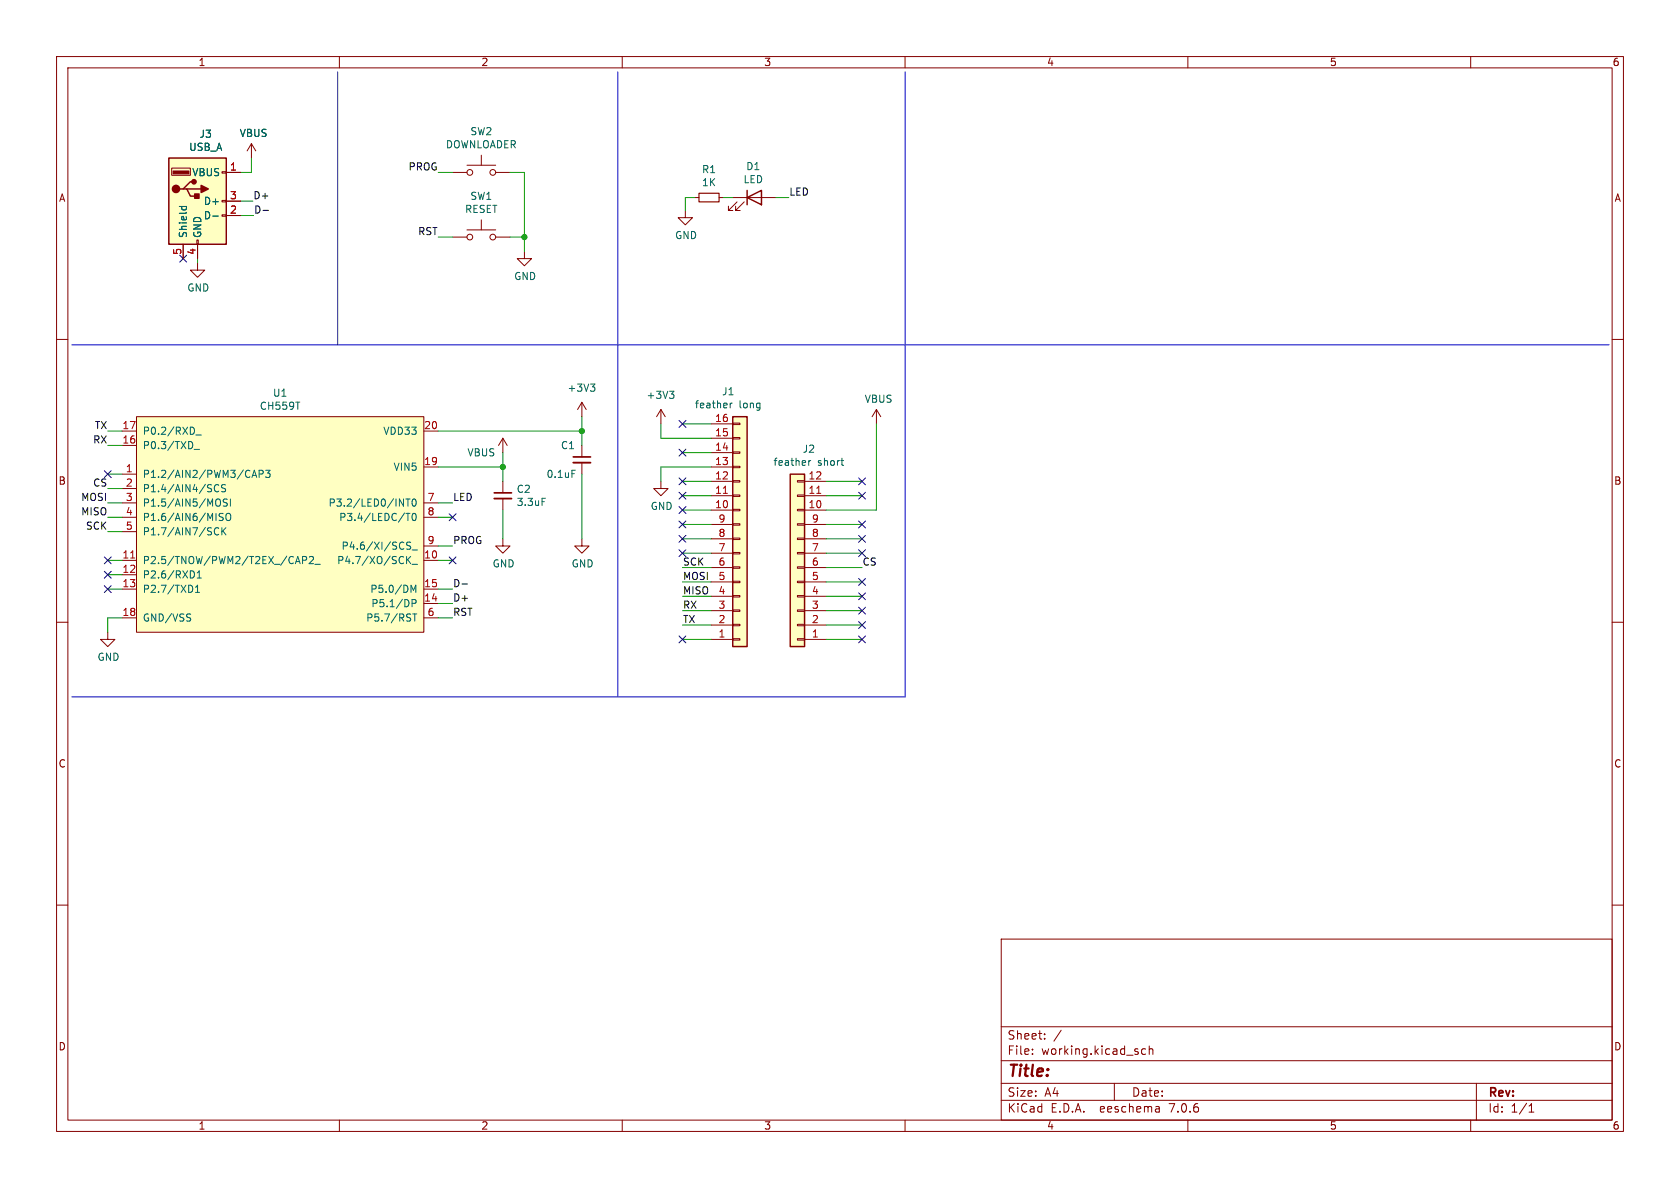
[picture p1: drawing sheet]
(kicad_sch (version 20230121) (generator eeschema)

 (paper "A4")

 (lib_symbols
  (symbol "Connector_Generic:Conn_01x12" (pin_names (offset 1.016) hide) (in_bom yes) (on_board yes)
   (property "Reference" "J" (at 0 15.24 0) (effects (font (size 1.27 1.27))))
   (property "Value" "Conn_01x12" (at 0 -17.78 0) (effects (font (size 1.27 1.27))))
   (property "Footprint" "" (at 0 0 0) (effects (font (size 1.27 1.27)) hide))
   (property "Datasheet" "~" (at 0 0 0) (effects (font (size 1.27 1.27)) hide))
   (symbol "Conn_01x12_1_1"
    (rectangle (start -1.27 -15.113) (end 0 -15.367) (stroke (width 0.1524) (type default)) (fill (type none)))
    (rectangle (start -1.27 -12.573) (end 0 -12.827) (stroke (width 0.1524) (type default)) (fill (type none)))
    (rectangle (start -1.27 -10.033) (end 0 -10.287) (stroke (width 0.1524) (type default)) (fill (type none)))
    (rectangle (start -1.27 -7.493) (end 0 -7.747) (stroke (width 0.1524) (type default)) (fill (type none)))
    (rectangle (start -1.27 -4.953) (end 0 -5.207) (stroke (width 0.1524) (type default)) (fill (type none)))
    (rectangle (start -1.27 -2.413) (end 0 -2.667) (stroke (width 0.1524) (type default)) (fill (type none)))
    (rectangle (start -1.27 0.127) (end 0 -0.127) (stroke (width 0.1524) (type default)) (fill (type none)))
    (rectangle (start -1.27 2.667) (end 0 2.413) (stroke (width 0.1524) (type default)) (fill (type none)))
    (rectangle (start -1.27 5.207) (end 0 4.953) (stroke (width 0.1524) (type default)) (fill (type none)))
    (rectangle (start -1.27 7.747) (end 0 7.493) (stroke (width 0.1524) (type default)) (fill (type none)))
    (rectangle (start -1.27 10.287) (end 0 10.033) (stroke (width 0.1524) (type default)) (fill (type none)))
    (rectangle (start -1.27 12.827) (end 0 12.573) (stroke (width 0.1524) (type default)) (fill (type none)))
    (rectangle (start -1.27 13.97) (end 1.27 -16.51) (stroke (width 0.254) (type default)) (fill (type background)))
    (pin passive line (at -5.08 12.7 0) (length 3.81) (name "Pin_1" (effects (font (size 1.27 1.27)))) (number "1" (effects (font (size 1.27 1.27)))))
    (pin passive line (at -5.08 -10.16 0) (length 3.81) (name "Pin_10" (effects (font (size 1.27 1.27)))) (number "10" (effects (font (size 1.27 1.27)))))
    (pin passive line (at -5.08 -12.7 0) (length 3.81) (name "Pin_11" (effects (font (size 1.27 1.27)))) (number "11" (effects (font (size 1.27 1.27)))))
    (pin passive line (at -5.08 -15.24 0) (length 3.81) (name "Pin_12" (effects (font (size 1.27 1.27)))) (number "12" (effects (font (size 1.27 1.27)))))
    (pin passive line (at -5.08 10.16 0) (length 3.81) (name "Pin_2" (effects (font (size 1.27 1.27)))) (number "2" (effects (font (size 1.27 1.27)))))
    (pin passive line (at -5.08 7.62 0) (length 3.81) (name "Pin_3" (effects (font (size 1.27 1.27)))) (number "3" (effects (font (size 1.27 1.27)))))
    (pin passive line (at -5.08 5.08 0) (length 3.81) (name "Pin_4" (effects (font (size 1.27 1.27)))) (number "4" (effects (font (size 1.27 1.27)))))
    (pin passive line (at -5.08 2.54 0) (length 3.81) (name "Pin_5" (effects (font (size 1.27 1.27)))) (number "5" (effects (font (size 1.27 1.27)))))
    (pin passive line (at -5.08 0 0) (length 3.81) (name "Pin_6" (effects (font (size 1.27 1.27)))) (number "6" (effects (font (size 1.27 1.27)))))
    (pin passive line (at -5.08 -2.54 0) (length 3.81) (name "Pin_7" (effects (font (size 1.27 1.27)))) (number "7" (effects (font (size 1.27 1.27)))))
    (pin passive line (at -5.08 -5.08 0) (length 3.81) (name "Pin_8" (effects (font (size 1.27 1.27)))) (number "8" (effects (font (size 1.27 1.27)))))
    (pin passive line (at -5.08 -7.62 0) (length 3.81) (name "Pin_9" (effects (font (size 1.27 1.27)))) (number "9" (effects (font (size 1.27 1.27)))))))
  (symbol "Connector_Generic:Conn_01x16" (pin_names (offset 1.016) hide) (in_bom yes) (on_board yes)
   (property "Reference" "J" (at 0 20.32 0) (effects (font (size 1.27 1.27))))
   (property "Value" "Conn_01x16" (at 0 -22.86 0) (effects (font (size 1.27 1.27))))
   (property "Footprint" "" (at 0 0 0) (effects (font (size 1.27 1.27)) hide))
   (property "Datasheet" "~" (at 0 0 0) (effects (font (size 1.27 1.27)) hide))
   (symbol "Conn_01x16_1_1"
    (rectangle (start -1.27 -20.193) (end 0 -20.447) (stroke (width 0.1524) (type default)) (fill (type none)))
    (rectangle (start -1.27 -17.653) (end 0 -17.907) (stroke (width 0.1524) (type default)) (fill (type none)))
    (rectangle (start -1.27 -15.113) (end 0 -15.367) (stroke (width 0.1524) (type default)) (fill (type none)))
    (rectangle (start -1.27 -12.573) (end 0 -12.827) (stroke (width 0.1524) (type default)) (fill (type none)))
    (rectangle (start -1.27 -10.033) (end 0 -10.287) (stroke (width 0.1524) (type default)) (fill (type none)))
    (rectangle (start -1.27 -7.493) (end 0 -7.747) (stroke (width 0.1524) (type default)) (fill (type none)))
    (rectangle (start -1.27 -4.953) (end 0 -5.207) (stroke (width 0.1524) (type default)) (fill (type none)))
    (rectangle (start -1.27 -2.413) (end 0 -2.667) (stroke (width 0.1524) (type default)) (fill (type none)))
    (rectangle (start -1.27 0.127) (end 0 -0.127) (stroke (width 0.1524) (type default)) (fill (type none)))
    (rectangle (start -1.27 2.667) (end 0 2.413) (stroke (width 0.1524) (type default)) (fill (type none)))
    (rectangle (start -1.27 5.207) (end 0 4.953) (stroke (width 0.1524) (type default)) (fill (type none)))
    (rectangle (start -1.27 7.747) (end 0 7.493) (stroke (width 0.1524) (type default)) (fill (type none)))
    (rectangle (start -1.27 10.287) (end 0 10.033) (stroke (width 0.1524) (type default)) (fill (type none)))
    (rectangle (start -1.27 12.827) (end 0 12.573) (stroke (width 0.1524) (type default)) (fill (type none)))
    (rectangle (start -1.27 15.367) (end 0 15.113) (stroke (width 0.1524) (type default)) (fill (type none)))
    (rectangle (start -1.27 17.907) (end 0 17.653) (stroke (width 0.1524) (type default)) (fill (type none)))
    (rectangle (start -1.27 19.05) (end 1.27 -21.59) (stroke (width 0.254) (type default)) (fill (type background)))
    (pin passive line (at -5.08 17.78 0) (length 3.81) (name "Pin_1" (effects (font (size 1.27 1.27)))) (number "1" (effects (font (size 1.27 1.27)))))
    (pin passive line (at -5.08 -5.08 0) (length 3.81) (name "Pin_10" (effects (font (size 1.27 1.27)))) (number "10" (effects (font (size 1.27 1.27)))))
    (pin passive line (at -5.08 -7.62 0) (length 3.81) (name "Pin_11" (effects (font (size 1.27 1.27)))) (number "11" (effects (font (size 1.27 1.27)))))
    (pin passive line (at -5.08 -10.16 0) (length 3.81) (name "Pin_12" (effects (font (size 1.27 1.27)))) (number "12" (effects (font (size 1.27 1.27)))))
    (pin passive line (at -5.08 -12.7 0) (length 3.81) (name "Pin_13" (effects (font (size 1.27 1.27)))) (number "13" (effects (font (size 1.27 1.27)))))
    (pin passive line (at -5.08 -15.24 0) (length 3.81) (name "Pin_14" (effects (font (size 1.27 1.27)))) (number "14" (effects (font (size 1.27 1.27)))))
    (pin passive line (at -5.08 -17.78 0) (length 3.81) (name "Pin_15" (effects (font (size 1.27 1.27)))) (number "15" (effects (font (size 1.27 1.27)))))
    (pin passive line (at -5.08 -20.32 0) (length 3.81) (name "Pin_16" (effects (font (size 1.27 1.27)))) (number "16" (effects (font (size 1.27 1.27)))))
    (pin passive line (at -5.08 15.24 0) (length 3.81) (name "Pin_2" (effects (font (size 1.27 1.27)))) (number "2" (effects (font (size 1.27 1.27)))))
    (pin passive line (at -5.08 12.7 0) (length 3.81) (name "Pin_3" (effects (font (size 1.27 1.27)))) (number "3" (effects (font (size 1.27 1.27)))))
    (pin passive line (at -5.08 10.16 0) (length 3.81) (name "Pin_4" (effects (font (size 1.27 1.27)))) (number "4" (effects (font (size 1.27 1.27)))))
    (pin passive line (at -5.08 7.62 0) (length 3.81) (name "Pin_5" (effects (font (size 1.27 1.27)))) (number "5" (effects (font (size 1.27 1.27)))))
    (pin passive line (at -5.08 5.08 0) (length 3.81) (name "Pin_6" (effects (font (size 1.27 1.27)))) (number "6" (effects (font (size 1.27 1.27)))))
    (pin passive line (at -5.08 2.54 0) (length 3.81) (name "Pin_7" (effects (font (size 1.27 1.27)))) (number "7" (effects (font (size 1.27 1.27)))))
    (pin passive line (at -5.08 0 0) (length 3.81) (name "Pin_8" (effects (font (size 1.27 1.27)))) (number "8" (effects (font (size 1.27 1.27)))))
    (pin passive line (at -5.08 -2.54 0) (length 3.81) (name "Pin_9" (effects (font (size 1.27 1.27)))) (number "9" (effects (font (size 1.27 1.27)))))))
  (symbol "Device:C_Small" (pin_numbers hide) (pin_names (offset 0.254) hide) (in_bom yes) (on_board yes)
   (property "Reference" "C" (at 0.254 1.778 0) (effects (font (size 1.27 1.27)) (justify left)))
   (property "Value" "C_Small" (at 0.254 -2.032 0) (effects (font (size 1.27 1.27)) (justify left)))
   (property "Footprint" "" (at 0 0 0) (effects (font (size 1.27 1.27)) hide))
   (property "Datasheet" "~" (at 0 0 0) (effects (font (size 1.27 1.27)) hide))
   (symbol "C_Small_0_1"
    (polyline (pts (xy -1.524 -0.508) (xy 1.524 -0.508)) (stroke (width 0.3302) (type default)) (fill (type none)))
    (polyline (pts (xy -1.524 0.508) (xy 1.524 0.508)) (stroke (width 0.3048) (type default)) (fill (type none))))
   (symbol "C_Small_1_1"
    (pin passive line (at 0 2.54 270) (length 2.032) (name "~" (effects (font (size 1.27 1.27)))) (number "1" (effects (font (size 1.27 1.27)))))
    (pin passive line (at 0 -2.54 90) (length 2.032) (name "~" (effects (font (size 1.27 1.27)))) (number "2" (effects (font (size 1.27 1.27)))))))
  (symbol "Device:LED" (pin_numbers hide) (pin_names (offset 1.016) hide) (in_bom yes) (on_board yes)
   (property "Reference" "D" (at 0 2.54 0) (effects (font (size 1.27 1.27))))
   (property "Value" "LED" (at 0 -2.54 0) (effects (font (size 1.27 1.27))))
   (property "Footprint" "" (at 0 0 0) (effects (font (size 1.27 1.27)) hide))
   (property "Datasheet" "~" (at 0 0 0) (effects (font (size 1.27 1.27)) hide))
   (symbol "LED_0_1"
    (polyline (pts (xy -1.27 -1.27) (xy -1.27 1.27)) (stroke (width 0.254) (type default)) (fill (type none)))
    (polyline (pts (xy -1.27 0) (xy 1.27 0)) (stroke (width 0) (type default)) (fill (type none)))
    (polyline (pts (xy 1.27 -1.27) (xy 1.27 1.27) (xy -1.27 0) (xy 1.27 -1.27)) (stroke (width 0.254) (type default)) (fill (type none)))
    (polyline (pts (xy -3.048 -0.762) (xy -4.572 -2.286) (xy -3.81 -2.286) (xy -4.572 -2.286) (xy -4.572 -1.524)) (stroke (width 0) (type default)) (fill (type none)))
    (polyline (pts (xy -1.778 -0.762) (xy -3.302 -2.286) (xy -2.54 -2.286) (xy -3.302 -2.286) (xy -3.302 -1.524)) (stroke (width 0) (type default)) (fill (type none))))
   (symbol "LED_1_1"
    (pin passive line (at -3.81 0 0) (length 2.54) (name "K" (effects (font (size 1.27 1.27)))) (number "1" (effects (font (size 1.27 1.27)))))
    (pin passive line (at 3.81 0 180) (length 2.54) (name "A" (effects (font (size 1.27 1.27)))) (number "2" (effects (font (size 1.27 1.27)))))))
  (symbol "Device:R_Small" (pin_numbers hide) (pin_names (offset 0.254) hide) (in_bom yes) (on_board yes)
   (property "Reference" "R" (at 0.762 0.508 0) (effects (font (size 1.27 1.27)) (justify left)))
   (property "Value" "R_Small" (at 0.762 -1.016 0) (effects (font (size 1.27 1.27)) (justify left)))
   (property "Footprint" "" (at 0 0 0) (effects (font (size 1.27 1.27)) hide))
   (property "Datasheet" "~" (at 0 0 0) (effects (font (size 1.27 1.27)) hide))
   (symbol "R_Small_0_1"
    (rectangle (start -0.762 1.778) (end 0.762 -1.778) (stroke (width 0.2032) (type default)) (fill (type none))))
   (symbol "R_Small_1_1"
    (pin passive line (at 0 2.54 270) (length 0.762) (name "~" (effects (font (size 1.27 1.27)))) (number "1" (effects (font (size 1.27 1.27)))))
    (pin passive line (at 0 -2.54 90) (length 0.762) (name "~" (effects (font (size 1.27 1.27)))) (number "2" (effects (font (size 1.27 1.27)))))))
  (symbol "Switch:SW_Push" (pin_numbers hide) (pin_names (offset 1.016) hide) (in_bom yes) (on_board yes)
   (property "Reference" "SW" (at 1.27 2.54 0) (effects (font (size 1.27 1.27)) (justify left)))
   (property "Value" "SW_Push" (at 0 -1.524 0) (effects (font (size 1.27 1.27))))
   (property "Footprint" "" (at 0 5.08 0) (effects (font (size 1.27 1.27)) hide))
   (property "Datasheet" "~" (at 0 5.08 0) (effects (font (size 1.27 1.27)) hide))
   (symbol "SW_Push_0_1"
    (circle (center -2.032 0) (radius 0.508) (stroke (width 0) (type default)) (fill (type none)))
    (polyline (pts (xy 0 1.27) (xy 0 3.048)) (stroke (width 0) (type default)) (fill (type none)))
    (polyline (pts (xy 2.54 1.27) (xy -2.54 1.27)) (stroke (width 0) (type default)) (fill (type none)))
    (circle (center 2.032 0) (radius 0.508) (stroke (width 0) (type default)) (fill (type none)))
    (pin passive line (at -5.08 0 0) (length 2.54) (name "1" (effects (font (size 1.27 1.27)))) (number "1" (effects (font (size 1.27 1.27)))))
    (pin passive line (at 5.08 0 180) (length 2.54) (name "2" (effects (font (size 1.27 1.27)))) (number "2" (effects (font (size 1.27 1.27)))))))
  (symbol "WingHub-rescue:CH559T-Electronic_Cats" (pin_names (offset 1.016)) (in_bom yes) (on_board yes)
   (property "Reference" "U" (at 0 21.59 0) (effects (font (size 1.27 1.27))))
   (property "Value" "CH559T-Electronic_Cats" (at 0 -21.59 0) (effects (font (size 1.27 1.27))))
   (property "Footprint" "" (at 0 6.35 0) (effects (font (size 1.27 1.27)) hide))
   (property "Datasheet" "" (at 0 6.35 0) (effects (font (size 1.27 1.27)) hide))
   (symbol "CH559T-Electronic_Cats_0_1"
    (rectangle (start -25.4 19.05) (end 25.4 -19.05) (stroke (width 0) (type solid)) (fill (type background))))
   (symbol "CH559T-Electronic_Cats_1_1"
    (pin input line (at -27.94 8.89 0) (length 2.54) (name "P1.2/AIN2/PWM3/CAP3" (effects (font (size 1.27 1.27)))) (number "1" (effects (font (size 1.27 1.27)))))
    (pin input line (at 27.94 -6.35 180) (length 2.54) (name "P4.7/XO/SCK_" (effects (font (size 1.27 1.27)))) (number "10" (effects (font (size 1.27 1.27)))))
    (pin input line (at -27.94 -6.35 0) (length 2.54) (name "P2.5/TNOW/PWM2/T2EX_/CAP2_" (effects (font (size 1.27 1.27)))) (number "11" (effects (font (size 1.27 1.27)))))
    (pin input line (at -27.94 -8.89 0) (length 2.54) (name "P2.6/RXD1" (effects (font (size 1.27 1.27)))) (number "12" (effects (font (size 1.27 1.27)))))
    (pin input line (at -27.94 -11.43 0) (length 2.54) (name "P2.7/TXD1" (effects (font (size 1.27 1.27)))) (number "13" (effects (font (size 1.27 1.27)))))
    (pin input line (at 27.94 -13.97 180) (length 2.54) (name "P5.1/DP" (effects (font (size 1.27 1.27)))) (number "14" (effects (font (size 1.27 1.27)))))
    (pin input line (at 27.94 -11.43 180) (length 2.54) (name "P5.0/DM" (effects (font (size 1.27 1.27)))) (number "15" (effects (font (size 1.27 1.27)))))
    (pin input line (at -27.94 13.97 0) (length 2.54) (name "P0.3/TXD_" (effects (font (size 1.27 1.27)))) (number "16" (effects (font (size 1.27 1.27)))))
    (pin input line (at -27.94 16.51 0) (length 2.54) (name "P0.2/RXD_" (effects (font (size 1.27 1.27)))) (number "17" (effects (font (size 1.27 1.27)))))
    (pin input line (at -27.94 -16.51 0) (length 2.54) (name "GND/VSS" (effects (font (size 1.27 1.27)))) (number "18" (effects (font (size 1.27 1.27)))))
    (pin input line (at 27.94 10.16 180) (length 2.54) (name "VIN5" (effects (font (size 1.27 1.27)))) (number "19" (effects (font (size 1.27 1.27)))))
    (pin input line (at -27.94 6.35 0) (length 2.54) (name "P1.4/AIN4/SCS" (effects (font (size 1.27 1.27)))) (number "2" (effects (font (size 1.27 1.27)))))
    (pin input line (at 27.94 16.51 180) (length 2.54) (name "VDD33" (effects (font (size 1.27 1.27)))) (number "20" (effects (font (size 1.27 1.27)))))
    (pin input line (at -27.94 3.81 0) (length 2.54) (name "P1.5/AIN5/MOSI" (effects (font (size 1.27 1.27)))) (number "3" (effects (font (size 1.27 1.27)))))
    (pin input line (at -27.94 1.27 0) (length 2.54) (name "P1.6/AIN6/MISO" (effects (font (size 1.27 1.27)))) (number "4" (effects (font (size 1.27 1.27)))))
    (pin input line (at -27.94 -1.27 0) (length 2.54) (name "P1.7/AIN7/SCK" (effects (font (size 1.27 1.27)))) (number "5" (effects (font (size 1.27 1.27)))))
    (pin input line (at 27.94 -16.51 180) (length 2.54) (name "P5.7/RST" (effects (font (size 1.27 1.27)))) (number "6" (effects (font (size 1.27 1.27)))))
    (pin input line (at 27.94 3.81 180) (length 2.54) (name "P3.2/LED0/INT0" (effects (font (size 1.27 1.27)))) (number "7" (effects (font (size 1.27 1.27)))))
    (pin input line (at 27.94 1.27 180) (length 2.54) (name "P3.4/LEDC/T0" (effects (font (size 1.27 1.27)))) (number "8" (effects (font (size 1.27 1.27)))))
    (pin input line (at 27.94 -3.81 180) (length 2.54) (name "P4.6/XI/SCS_" (effects (font (size 1.27 1.27)))) (number "9" (effects (font (size 1.27 1.27)))))))
  (symbol "WingHub-rescue:USB_A-Connector" (pin_names (offset 1.016)) (in_bom yes) (on_board yes)
   (property "Reference" "J" (at -5.08 11.43 0) (effects (font (size 1.27 1.27)) (justify left)))
   (property "Value" "Connector_USB_A" (at -5.08 8.89 0) (effects (font (size 1.27 1.27)) (justify left)))
   (property "Footprint" "" (at 3.81 -1.27 0) (effects (font (size 1.27 1.27)) hide))
   (property "Datasheet" "" (at 3.81 -1.27 0) (effects (font (size 1.27 1.27)) hide))
   (symbol "USB_A-Connector_0_1"
    (rectangle (start -5.08 -7.62) (end 5.08 7.62) (stroke (width 0.254) (type solid)) (fill (type background)))
    (circle (center -3.81 2.159) (radius 0.635) (stroke (width 0.254) (type solid)) (fill (type outline)))
    (rectangle (start -1.524 4.826) (end -4.318 5.334) (stroke (width 0) (type solid)) (fill (type outline)))
    (rectangle (start -1.27 4.572) (end -4.572 5.842) (stroke (width 0) (type solid)) (fill (type none)))
    (circle (center -0.635 3.429) (radius 0.381) (stroke (width 0.254) (type solid)) (fill (type outline)))
    (rectangle (start -0.127 -7.62) (end 0.127 -6.858) (stroke (width 0) (type solid)) (fill (type none)))
    (polyline (pts (xy -3.175 2.159) (xy -2.54 2.159) (xy -1.27 3.429) (xy -0.635 3.429)) (stroke (width 0.254) (type solid)) (fill (type none)))
    (polyline (pts (xy -2.54 2.159) (xy -1.905 2.159) (xy -1.27 0.889) (xy 0 0.889)) (stroke (width 0.254) (type solid)) (fill (type none)))
    (polyline (pts (xy 0.635 2.794) (xy 0.635 1.524) (xy 1.905 2.159) (xy 0.635 2.794)) (stroke (width 0.254) (type solid)) (fill (type outline)))
    (rectangle (start 0.254 1.27) (end -0.508 0.508) (stroke (width 0.254) (type solid)) (fill (type outline)))
    (rectangle (start 5.08 -2.667) (end 4.318 -2.413) (stroke (width 0) (type solid)) (fill (type none)))
    (rectangle (start 5.08 -0.127) (end 4.318 0.127) (stroke (width 0) (type solid)) (fill (type none)))
    (rectangle (start 5.08 4.953) (end 4.318 5.207) (stroke (width 0) (type solid)) (fill (type none))))
   (symbol "USB_A-Connector_1_1"
    (polyline (pts (xy -1.905 2.159) (xy 0.635 2.159)) (stroke (width 0.254) (type solid)) (fill (type none)))
    (pin power_in line (at 7.62 5.08 180) (length 2.54) (name "VBUS" (effects (font (size 1.27 1.27)))) (number "1" (effects (font (size 1.27 1.27)))))
    (pin passive line (at 7.62 -2.54 180) (length 2.54) (name "D-" (effects (font (size 1.27 1.27)))) (number "2" (effects (font (size 1.27 1.27)))))
    (pin passive line (at 7.62 0 180) (length 2.54) (name "D+" (effects (font (size 1.27 1.27)))) (number "3" (effects (font (size 1.27 1.27)))))
    (pin power_in line (at 0 -10.16 90) (length 2.54) (name "GND" (effects (font (size 1.27 1.27)))) (number "4" (effects (font (size 1.27 1.27)))))
    (pin passive line (at -2.54 -10.16 90) (length 2.54) (name "Shield" (effects (font (size 1.27 1.27)))) (number "5" (effects (font (size 1.27 1.27)))))))
  (symbol "power:+3V3" (power) (pin_names (offset 0)) (in_bom yes) (on_board yes)
   (property "Reference" "#PWR" (at 0 -3.81 0) (effects (font (size 1.27 1.27)) hide))
   (property "Value" "+3V3" (at 0 3.556 0) (effects (font (size 1.27 1.27))))
   (property "Footprint" "" (at 0 0 0) (effects (font (size 1.27 1.27)) hide))
   (property "Datasheet" "" (at 0 0 0) (effects (font (size 1.27 1.27)) hide))
   (symbol "+3V3_0_1"
    (polyline (pts (xy -0.762 1.27) (xy 0 2.54)) (stroke (width 0) (type default)) (fill (type none)))
    (polyline (pts (xy 0 0) (xy 0 2.54)) (stroke (width 0) (type default)) (fill (type none)))
    (polyline (pts (xy 0 2.54) (xy 0.762 1.27)) (stroke (width 0) (type default)) (fill (type none))))
   (symbol "+3V3_1_1"
    (pin power_in line (at 0 0 90) (length 0) hide (name "+3V3" (effects (font (size 1.27 1.27)))) (number "1" (effects (font (size 1.27 1.27)))))))
  (symbol "power:GND" (power) (pin_names (offset 0)) (in_bom yes) (on_board yes)
   (property "Reference" "#PWR" (at 0 -6.35 0) (effects (font (size 1.27 1.27)) hide))
   (property "Value" "GND" (at 0 -3.81 0) (effects (font (size 1.27 1.27))))
   (property "Footprint" "" (at 0 0 0) (effects (font (size 1.27 1.27)) hide))
   (property "Datasheet" "" (at 0 0 0) (effects (font (size 1.27 1.27)) hide))
   (symbol "GND_0_1"
    (polyline (pts (xy 0 0) (xy 0 -1.27) (xy 1.27 -1.27) (xy 0 -2.54) (xy -1.27 -1.27) (xy 0 -1.27)) (stroke (width 0) (type default)) (fill (type none))))
   (symbol "GND_1_1"
    (pin power_in line (at 0 0 270) (length 0) hide (name "GND" (effects (font (size 1.27 1.27)))) (number "1" (effects (font (size 1.27 1.27)))))))
  (symbol "power:VBUS" (power) (pin_names (offset 0)) (in_bom yes) (on_board yes)
   (property "Reference" "#PWR" (at 0 -3.81 0) (effects (font (size 1.27 1.27)) hide))
   (property "Value" "VBUS" (at 0 3.81 0) (effects (font (size 1.27 1.27))))
   (property "Footprint" "" (at 0 0 0) (effects (font (size 1.27 1.27)) hide))
   (property "Datasheet" "" (at 0 0 0) (effects (font (size 1.27 1.27)) hide))
   (symbol "VBUS_0_1"
    (polyline (pts (xy -0.762 1.27) (xy 0 2.54)) (stroke (width 0) (type default)) (fill (type none)))
    (polyline (pts (xy 0 0) (xy 0 2.54)) (stroke (width 0) (type default)) (fill (type none)))
    (polyline (pts (xy 0 2.54) (xy 0.762 1.27)) (stroke (width 0) (type default)) (fill (type none))))
   (symbol "VBUS_1_1"
    (pin power_in line (at 0 0 90) (length 0) hide (name "VBUS" (effects (font (size 1.27 1.27)))) (number "1" (effects (font (size 1.27 1.27))))))))

 (junction (at 92.71 41.91) (diameter 0) (color 0 0 0 0))
 (junction (at 88.9 82.55) (diameter 0) (color 0 0 0 0))
 (junction (at 102.87 76.2) (diameter 0) (color 0 0 0 0))

 (no_connect (at 32.385 45.72))
 (no_connect (at 152.4 95.25))
 (no_connect (at 120.65 85.09))
 (no_connect (at 120.65 97.79))
 (no_connect (at 80.01 99.06))
 (no_connect (at 152.4 110.49))
 (no_connect (at 19.05 99.06))
 (no_connect (at 120.65 113.03))
 (no_connect (at 120.65 95.25))
 (no_connect (at 152.4 97.79))
 (no_connect (at 152.4 87.63))
 (no_connect (at 120.65 74.93))
 (no_connect (at 19.05 104.14))
 (no_connect (at 152.4 92.71))
 (no_connect (at 152.4 107.95))
 (no_connect (at 120.65 80.01))
 (no_connect (at 152.4 85.09))
 (no_connect (at 80.01 91.44))
 (no_connect (at 152.4 102.87))
 (no_connect (at 120.65 90.17))
 (no_connect (at 19.05 101.6))
 (no_connect (at 120.65 87.63))
 (no_connect (at 120.65 92.71))
 (no_connect (at 19.05 83.82))
 (no_connect (at 152.4 113.03))
 (no_connect (at 152.4 105.41))

 (wire (pts (xy 21.59 88.9) (xy 19.05 88.9)) (stroke (width 0) (type default)))
 (wire (pts (xy 116.84 85.09) (xy 116.84 82.55)) (stroke (width 0) (type default)))
 (wire (pts (xy 120.65 110.49) (xy 125.73 110.49)) (stroke (width 0) (type default)))
 (wire (pts (xy 21.59 83.82) (xy 19.05 83.82)) (stroke (width 0) (type default)))
 (wire (pts (xy 116.84 82.55) (xy 125.73 82.55)) (stroke (width 0) (type default)))
 (wire (pts (xy 120.65 92.71) (xy 125.73 92.71)) (stroke (width 0) (type default)))
 (polyline (pts (xy 160.02 123.19) (xy 160.02 12.7)) (stroke (width 0) (type default)))

 (wire (pts (xy 116.84 77.47) (xy 125.73 77.47)) (stroke (width 0) (type default)))
 (wire (pts (xy 77.47 96.52) (xy 80.01 96.52)) (stroke (width 0) (type default)))
 (wire (pts (xy 88.9 80.01) (xy 88.9 82.55)) (stroke (width 0) (type default)))
 (wire (pts (xy 137.16 34.925) (xy 139.446 34.925)) (stroke (width 0) (type default)))
 (polyline (pts (xy 59.69 12.7) (xy 59.69 60.96)) (stroke (width 0) (type default)))

 (wire (pts (xy 146.05 107.95) (xy 152.4 107.95)) (stroke (width 0) (type default)))
 (wire (pts (xy 146.05 113.03) (xy 152.4 113.03)) (stroke (width 0) (type default)))
 (wire (pts (xy 77.47 76.2) (xy 102.87 76.2)) (stroke (width 0) (type default)))
 (wire (pts (xy 34.925 45.72) (xy 34.925 46.482)) (stroke (width 0) (type default)))
 (wire (pts (xy 121.158 34.925) (xy 121.158 37.211)) (stroke (width 0) (type default)))
 (wire (pts (xy 21.59 93.98) (xy 19.05 93.98)) (stroke (width 0) (type default)))
 (wire (pts (xy 102.87 78.74) (xy 102.87 76.2)) (stroke (width 0) (type default)))
 (wire (pts (xy 146.05 95.25) (xy 152.4 95.25)) (stroke (width 0) (type default)))
 (wire (pts (xy 146.05 87.63) (xy 152.4 87.63)) (stroke (width 0) (type default)))
 (wire (pts (xy 77.47 88.9) (xy 80.01 88.9)) (stroke (width 0) (type default)))
 (wire (pts (xy 120.65 74.93) (xy 125.73 74.93)) (stroke (width 0) (type default)))
 (wire (pts (xy 120.65 113.03) (xy 125.73 113.03)) (stroke (width 0) (type default)))
 (polyline (pts (xy 12.7 60.96) (xy 284.48 60.96)) (stroke (width 0) (type default)))

 (wire (pts (xy 44.45 30.48) (xy 44.45 27.94)) (stroke (width 0) (type default)))
 (wire (pts (xy 120.65 95.25) (xy 125.73 95.25)) (stroke (width 0) (type default)))
 (wire (pts (xy 21.59 109.22) (xy 19.05 109.22)) (stroke (width 0) (type default)))
 (wire (pts (xy 120.65 100.33) (xy 125.73 100.33)) (stroke (width 0) (type default)))
 (wire (pts (xy 88.9 82.55) (xy 88.9 85.09)) (stroke (width 0) (type default)))
 (wire (pts (xy 77.47 30.48) (xy 80.01 30.48)) (stroke (width 0) (type default)))
 (wire (pts (xy 90.17 41.91) (xy 92.71 41.91)) (stroke (width 0) (type default)))
 (wire (pts (xy 21.59 86.36) (xy 19.05 86.36)) (stroke (width 0) (type default)))
 (wire (pts (xy 146.05 97.79) (xy 152.4 97.79)) (stroke (width 0) (type default)))
 (polyline (pts (xy 109.22 12.7) (xy 109.22 123.19)) (stroke (width 0) (type default)))

 (wire (pts (xy 120.65 90.17) (xy 125.73 90.17)) (stroke (width 0) (type default)))
 (wire (pts (xy 146.05 102.87) (xy 152.4 102.87)) (stroke (width 0) (type default)))
 (wire (pts (xy 122.809 34.925) (xy 121.158 34.925)) (stroke (width 0) (type default)))
 (wire (pts (xy 146.05 90.17) (xy 154.94 90.17)) (stroke (width 0) (type default)))
 (wire (pts (xy 21.59 104.14) (xy 19.05 104.14)) (stroke (width 0) (type default)))
 (wire (pts (xy 21.59 99.06) (xy 19.05 99.06)) (stroke (width 0) (type default)))
 (wire (pts (xy 77.47 91.44) (xy 80.01 91.44)) (stroke (width 0) (type default)))
 (wire (pts (xy 146.05 85.09) (xy 152.4 85.09)) (stroke (width 0) (type default)))
 (wire (pts (xy 42.545 30.48) (xy 44.45 30.48)) (stroke (width 0) (type default)))
 (wire (pts (xy 80.01 104.14) (xy 77.47 104.14)) (stroke (width 0) (type default)))
 (wire (pts (xy 77.47 106.68) (xy 80.01 106.68)) (stroke (width 0) (type default)))
 (wire (pts (xy 92.71 41.91) (xy 92.71 44.45)) (stroke (width 0) (type default)))
 (wire (pts (xy 21.59 78.74) (xy 19.05 78.74)) (stroke (width 0) (type default)))
 (wire (pts (xy 146.05 110.49) (xy 152.4 110.49)) (stroke (width 0) (type default)))
 (wire (pts (xy 42.545 35.56) (xy 44.704 35.56)) (stroke (width 0) (type default)))
 (wire (pts (xy 146.05 105.41) (xy 152.4 105.41)) (stroke (width 0) (type default)))
 (wire (pts (xy 146.05 92.71) (xy 152.4 92.71)) (stroke (width 0) (type default)))
 (wire (pts (xy 90.17 30.48) (xy 92.71 30.48)) (stroke (width 0) (type default)))
 (wire (pts (xy 77.47 99.06) (xy 80.01 99.06)) (stroke (width 0) (type default)))
 (wire (pts (xy 102.87 83.82) (xy 102.87 95.25)) (stroke (width 0) (type default)))
 (wire (pts (xy 21.59 101.6) (xy 19.05 101.6)) (stroke (width 0) (type default)))
 (wire (pts (xy 92.71 30.48) (xy 92.71 41.91)) (stroke (width 0) (type default)))
 (wire (pts (xy 154.94 74.93) (xy 154.94 90.17)) (stroke (width 0) (type default)))
 (wire (pts (xy 77.47 109.22) (xy 80.01 109.22)) (stroke (width 0) (type default)))
 (wire (pts (xy 120.65 85.09) (xy 125.73 85.09)) (stroke (width 0) (type default)))
 (wire (pts (xy 102.87 76.2) (xy 102.87 73.66)) (stroke (width 0) (type default)))
 (wire (pts (xy 21.59 91.44) (xy 19.05 91.44)) (stroke (width 0) (type default)))
 (wire (pts (xy 120.65 107.95) (xy 125.73 107.95)) (stroke (width 0) (type default)))
 (wire (pts (xy 120.65 102.87) (xy 125.73 102.87)) (stroke (width 0) (type default)))
 (wire (pts (xy 120.65 97.79) (xy 125.73 97.79)) (stroke (width 0) (type default)))
 (wire (pts (xy 19.05 109.22) (xy 19.05 111.76)) (stroke (width 0) (type default)))
 (wire (pts (xy 120.65 80.01) (xy 125.73 80.01)) (stroke (width 0) (type default)))
 (wire (pts (xy 120.65 105.41) (xy 125.73 105.41)) (stroke (width 0) (type default)))
 (wire (pts (xy 42.545 38.1) (xy 44.831 38.1)) (stroke (width 0) (type default)))
 (wire (pts (xy 120.65 87.63) (xy 125.73 87.63)) (stroke (width 0) (type default)))
 (wire (pts (xy 88.9 90.17) (xy 88.9 95.25)) (stroke (width 0) (type default)))
 (wire (pts (xy 77.47 82.55) (xy 88.9 82.55)) (stroke (width 0) (type default)))
 (wire (pts (xy 21.59 76.2) (xy 19.05 76.2)) (stroke (width 0) (type default)))
 (polyline (pts (xy 160.02 123.19) (xy 12.7 123.19)) (stroke (width 0) (type default)))

 (wire (pts (xy 146.05 100.33) (xy 152.4 100.33)) (stroke (width 0) (type default)))
 (wire (pts (xy 129.54 34.925) (xy 127.889 34.925)) (stroke (width 0) (type default)))
 (wire (pts (xy 116.84 74.93) (xy 116.84 77.47)) (stroke (width 0) (type default)))
 (wire (pts (xy 80.01 41.91) (xy 77.47 41.91)) (stroke (width 0) (type default)))

 (label "PROG" (at 77.47 30.48 180) (effects (font (size 1.27 1.27)) (justify right bottom)))
 (label "D+" (at 44.704 35.56 0) (effects (font (size 1.27 1.27)) (justify left bottom)))
 (label "SCK" (at 19.05 93.98 180) (effects (font (size 1.27 1.27)) (justify right bottom)))
 (label "RST" (at 77.47 41.91 180) (effects (font (size 1.27 1.27)) (justify right bottom)))
 (label "MOSI" (at 120.65 102.87 0) (effects (font (size 1.27 1.27)) (justify left bottom)))
 (label "D-" (at 80.01 104.14 0) (effects (font (size 1.27 1.27)) (justify left bottom)))
 (label "RX" (at 19.05 78.74 180) (effects (font (size 1.27 1.27)) (justify right bottom)))
 (label "CS" (at 19.05 86.36 180) (effects (font (size 1.27 1.27)) (justify right bottom)))
 (label "RX" (at 120.65 107.95 0) (effects (font (size 1.27 1.27)) (justify left bottom)))
 (label "MISO" (at 120.65 105.41 0) (effects (font (size 1.27 1.27)) (justify left bottom)))
 (label "CS" (at 152.4 100.33 0) (effects (font (size 1.27 1.27)) (justify left bottom)))
 (label "SCK" (at 120.65 100.33 0) (effects (font (size 1.27 1.27)) (justify left bottom)))
 (label "RST" (at 80.01 109.22 0) (effects (font (size 1.27 1.27)) (justify left bottom)))
 (label "D+" (at 80.01 106.68 0) (effects (font (size 1.27 1.27)) (justify left bottom)))
 (label "LED" (at 139.446 34.925 0) (effects (font (size 1.27 1.27)) (justify left bottom)))
 (label "MOSI" (at 19.05 88.9 180) (effects (font (size 1.27 1.27)) (justify right bottom)))
 (label "TX" (at 19.05 76.2 180) (effects (font (size 1.27 1.27)) (justify right bottom)))
 (label "D-" (at 44.831 38.1 0) (effects (font (size 1.27 1.27)) (justify left bottom)))
 (label "LED" (at 80.01 88.9 0) (effects (font (size 1.27 1.27)) (justify left bottom)))
 (label "MISO" (at 19.05 91.44 180) (effects (font (size 1.27 1.27)) (justify right bottom)))
 (label "PROG" (at 80.01 96.52 0) (effects (font (size 1.27 1.27)) (justify left bottom)))
 (label "TX" (at 120.65 110.49 0) (effects (font (size 1.27 1.27)) (justify left bottom)))

 (symbol (lib_id "Connector_Generic:Conn_01x16") (at 130.81 95.25 0) (mirror x) (unit 1) (in_bom yes) (on_board yes) (dnp no)
  (property "Reference" "J1" (at 128.7526 69.215 0) (effects (font (size 1.27 1.27))))
  (property "Value" "feather long" (at 128.7526 71.5264 0) (effects (font (size 1.27 1.27))))
  (property "Footprint" "Connector_PinHeader_2.54mm:PinHeader_1x16_P2.54mm_Vertical" (at 130.81 95.25 0) (effects (font (size 1.27 1.27)) hide))
  (property "Datasheet" "~" (at 130.81 95.25 0) (effects (font (size 1.27 1.27)) hide)) (pin "1") (pin "10") (pin "11") (pin "12") (pin "13") (pin "14") (pin "15") (pin "16") (pin "2") (pin "3") (pin "4") (pin "5") (pin "6") (pin "7") (pin "8") (pin "9"))

 (symbol (lib_id "Connector_Generic:Conn_01x12") (at 140.97 100.33 180) (unit 1) (in_bom yes) (on_board yes) (dnp no)
  (property "Reference" "J2" (at 143.002 79.375 0) (effects (font (size 1.27 1.27))))
  (property "Value" "feather short" (at 143.002 81.6864 0) (effects (font (size 1.27 1.27))))
  (property "Footprint" "Connector_PinHeader_2.54mm:PinHeader_1x12_P2.54mm_Vertical" (at 140.97 100.33 0) (effects (font (size 1.27 1.27)) hide))
  (property "Datasheet" "~" (at 140.97 100.33 0) (effects (font (size 1.27 1.27)) hide)) (pin "1") (pin "10") (pin "11") (pin "12") (pin "2") (pin "3") (pin "4") (pin "5") (pin "6") (pin "7") (pin "8") (pin "9"))

 (symbol (lib_id "power:GND") (at 116.84 85.09 0) (unit 1) (in_bom yes) (on_board yes) (dnp no)
  (property "Reference" "#PWR0102" (at 116.84 91.44 0) (effects (font (size 1.27 1.27)) hide))
  (property "Value" "GND" (at 116.967 89.4842 0) (effects (font (size 1.27 1.27))))
  (property "Footprint" "" (at 116.84 85.09 0) (effects (font (size 1.27 1.27)) hide))
  (property "Datasheet" "" (at 116.84 85.09 0) (effects (font (size 1.27 1.27)) hide)) (pin "1"))

 (symbol (lib_id "power:+3V3") (at 102.87 73.66 0) (unit 1) (in_bom yes) (on_board yes) (dnp no)
  (property "Reference" "#PWR017" (at 102.87 77.47 0) (effects (font (size 1.27 1.27)) hide))
  (property "Value" "+3V3" (at 102.87 68.58 0) (effects (font (size 1.27 1.27))))
  (property "Footprint" "" (at 102.87 73.66 0) (effects (font (size 1.27 1.27)) hide))
  (property "Datasheet" "" (at 102.87 73.66 0) (effects (font (size 1.27 1.27)) hide)) (pin "1"))

 (symbol (lib_id "power:GND") (at 92.71 44.45 0) (unit 1) (in_bom yes) (on_board yes) (dnp no)
  (property "Reference" "#PWR014" (at 92.71 50.8 0) (effects (font (size 1.27 1.27)) hide))
  (property "Value" "GND" (at 92.837 48.8442 0) (effects (font (size 1.27 1.27))))
  (property "Footprint" "" (at 92.71 44.45 0) (effects (font (size 1.27 1.27)) hide))
  (property "Datasheet" "" (at 92.71 44.45 0) (effects (font (size 1.27 1.27)) hide)) (pin "1"))

 (symbol (lib_id "power:GND") (at 19.05 111.76 0) (unit 1) (in_bom yes) (on_board yes) (dnp no)
  (property "Reference" "#PWR018" (at 19.05 118.11 0) (effects (font (size 1.27 1.27)) hide))
  (property "Value" "GND" (at 19.177 116.1542 0) (effects (font (size 1.27 1.27))))
  (property "Footprint" "" (at 19.05 111.76 0) (effects (font (size 1.27 1.27)) hide))
  (property "Datasheet" "" (at 19.05 111.76 0) (effects (font (size 1.27 1.27)) hide)) (pin "1"))

 (symbol (lib_id "WingHub-rescue:USB_A-Connector") (at 34.925 35.56 0) (unit 1) (in_bom yes) (on_board yes) (dnp no)
  (property "Reference" "J3" (at 36.3728 23.6982 0) (effects (font (size 1.27 1.27))))
  (property "Value" "USB_A" (at 36.3728 26.0096 0) (effects (font (size 1.27 1.27))))
  (property "Footprint" "Connector_USB:USB_A_CONNFLY_DS1095-WNR0" (at 38.735 36.83 0) (effects (font (size 1.27 1.27)) hide))
  (property "Datasheet" " ~" (at 38.735 36.83 0) (effects (font (size 1.27 1.27)) hide))
  (property "Mfr.Part #" "C42643" (at 34.925 35.56 0) (effects (font (size 1.27 1.27)) hide))
  (property "Vendor" "LCSC" (at 34.925 35.56 0) (effects (font (size 1.27 1.27)) hide))
  (property "Price" "$0.0334" (at 34.925 35.56 0) (effects (font (size 1.27 1.27)) hide)) (pin "1") (pin "2") (pin "3") (pin "4") (pin "5"))

 (symbol (lib_id "power:GND") (at 34.925 46.482 0) (unit 1) (in_bom yes) (on_board yes) (dnp no)
  (property "Reference" "#PWR04" (at 34.925 52.832 0) (effects (font (size 1.27 1.27)) hide))
  (property "Value" "GND" (at 35.052 50.8762 0) (effects (font (size 1.27 1.27))))
  (property "Footprint" "" (at 34.925 46.482 0) (effects (font (size 1.27 1.27)) hide))
  (property "Datasheet" "" (at 34.925 46.482 0) (effects (font (size 1.27 1.27)) hide)) (pin "1"))

 (symbol (lib_id "power:VBUS") (at 88.9 80.01 0) (unit 1) (in_bom yes) (on_board yes) (dnp no)
  (property "Reference" "#PWR0101" (at 88.9 83.82 0) (effects (font (size 1.27 1.27)) hide))
  (property "Value" "VBUS" (at 85.09 80.01 0) (effects (font (size 1.27 1.27))))
  (property "Footprint" "" (at 88.9 80.01 0) (effects (font (size 1.27 1.27)) hide))
  (property "Datasheet" "" (at 88.9 80.01 0) (effects (font (size 1.27 1.27)) hide)) (pin "1"))

 (symbol (lib_id "power:GND") (at 102.87 95.25 0) (unit 1) (in_bom yes) (on_board yes) (dnp no)
  (property "Reference" "#PWR0104" (at 102.87 101.6 0) (effects (font (size 1.27 1.27)) hide))
  (property "Value" "GND" (at 102.997 99.6442 0) (effects (font (size 1.27 1.27))))
  (property "Footprint" "" (at 102.87 95.25 0) (effects (font (size 1.27 1.27)) hide))
  (property "Datasheet" "" (at 102.87 95.25 0) (effects (font (size 1.27 1.27)) hide)) (pin "1"))

 (symbol (lib_id "Device:LED") (at 133.35 34.925 0) (unit 1) (in_bom yes) (on_board yes) (dnp no)
  (property "Reference" "D1" (at 133.1722 29.4132 0) (effects (font (size 1.27 1.27))))
  (property "Value" "LED" (at 133.1722 31.7246 0) (effects (font (size 1.27 1.27))))
  (property "Footprint" "LED_SMD:LED_0805_2012Metric" (at 133.35 34.925 0) (effects (font (size 1.27 1.27)) hide))
  (property "Datasheet" "~" (at 133.35 34.925 0) (effects (font (size 1.27 1.27)) hide))
  (property "Mfr.Part #" "D-R080508L3-KS2" (at 133.35 34.925 0) (effects (font (size 1.27 1.27)) hide))
  (property "Vendor" "LSCS" (at 133.35 34.925 0) (effects (font (size 1.27 1.27)) hide))
  (property "Price" "$0.015256" (at 133.35 34.925 0) (effects (font (size 1.27 1.27)) hide)) (pin "1") (pin "2"))

 (symbol (lib_id "Device:R_Small") (at 125.349 34.925 270) (unit 1) (in_bom yes) (on_board yes) (dnp no)
  (property "Reference" "R1" (at 125.349 29.9466 90) (effects (font (size 1.27 1.27))))
  (property "Value" "1K" (at 125.349 32.258 90) (effects (font (size 1.27 1.27))))
  (property "Footprint" "Resistor_SMD:R_0805_2012Metric" (at 125.349 34.925 0) (effects (font (size 1.27 1.27)) hide))
  (property "Datasheet" "~" (at 125.349 34.925 0) (effects (font (size 1.27 1.27)) hide))
  (property "Mfr.Part #" "0805W8J0102T5E" (at 125.349 34.925 90) (effects (font (size 1.27 1.27)) hide))
  (property "Price" "$0.001866" (at 125.349 34.925 90) (effects (font (size 1.27 1.27)) hide))
  (property "Vendor" "LSCS" (at 125.349 34.925 90) (effects (font (size 1.27 1.27)) hide)) (pin "1") (pin "2"))

 (symbol (lib_id "power:GND") (at 121.158 37.211 0) (unit 1) (in_bom yes) (on_board yes) (dnp no)
  (property "Reference" "#PWR01" (at 121.158 43.561 0) (effects (font (size 1.27 1.27)) hide))
  (property "Value" "GND" (at 121.285 41.6052 0) (effects (font (size 1.27 1.27))))
  (property "Footprint" "" (at 121.158 37.211 0) (effects (font (size 1.27 1.27)) hide))
  (property "Datasheet" "" (at 121.158 37.211 0) (effects (font (size 1.27 1.27)) hide)) (pin "1"))

 (symbol (lib_id "Switch:SW_Push") (at 85.09 30.48 0) (unit 1) (in_bom yes) (on_board yes) (dnp no)
  (property "Reference" "SW2" (at 85.09 23.241 0) (effects (font (size 1.27 1.27))))
  (property "Value" "DOWNLOADER" (at 85.09 25.5524 0) (effects (font (size 1.27 1.27))))
  (property "Footprint" "Button_Switch_SMD:SW_SPST_TL3342" (at 85.09 25.4 0) (effects (font (size 1.27 1.27)) hide))
  (property "Datasheet" "~" (at 85.09 25.4 0) (effects (font (size 1.27 1.27)) hide))
  (property "Mfr.Part #" "TS5215A 250gf" (at 85.09 30.48 0) (effects (font (size 1.27 1.27)) hide))
  (property "Vendor" "LSCS" (at 85.09 30.48 0) (effects (font (size 1.27 1.27)) hide))
  (property "Price" "$0.0148" (at 85.09 30.48 0) (effects (font (size 1.27 1.27)) hide)) (pin "1") (pin "2"))

 (symbol (lib_id "Switch:SW_Push") (at 85.09 41.91 0) (unit 1) (in_bom yes) (on_board yes) (dnp no)
  (property "Reference" "SW1" (at 85.09 34.671 0) (effects (font (size 1.27 1.27))))
  (property "Value" "RESET" (at 85.09 36.9824 0) (effects (font (size 1.27 1.27))))
  (property "Footprint" "Button_Switch_SMD:SW_SPST_TL3342" (at 85.09 36.83 0) (effects (font (size 1.27 1.27)) hide))
  (property "Datasheet" "~" (at 85.09 36.83 0) (effects (font (size 1.27 1.27)) hide))
  (property "Mfr.Part #" "TS5215A 250gf" (at 85.09 41.91 0) (effects (font (size 1.27 1.27)) hide))
  (property "Vendor" "LSCS" (at 85.09 41.91 0) (effects (font (size 1.27 1.27)) hide))
  (property "Price" "$0.0148" (at 85.09 41.91 0) (effects (font (size 1.27 1.27)) hide)) (pin "1") (pin "2"))

 (symbol (lib_id "WingHub-rescue:CH559T-Electronic_Cats") (at 49.53 92.71 0) (unit 1) (in_bom yes) (on_board yes) (dnp no)
  (property "Reference" "U1" (at 49.53 69.469 0) (effects (font (size 1.27 1.27))))
  (property "Value" "CH559T" (at 49.53 71.7804 0) (effects (font (size 1.27 1.27))))
  (property "Footprint" "Package_SO:SSOP-20_5.3x7.2mm_P0.65mm" (at 49.53 86.36 0) (effects (font (size 1.27 1.27)) hide))
  (property "Datasheet" "https://datasheet.lcsc.com/szlcsc/1808111011_WCH-Jiangsu-Qin-Heng-CH559T_C85215.pdf" (at 49.53 86.36 0) (effects (font (size 1.27 1.27)) hide))
  (property "Mfr.Part #" "CH559T" (at 49.53 92.71 0) (effects (font (size 1.27 1.27)) hide))
  (property "Vendor" "LSCS" (at 49.53 92.71 0) (effects (font (size 1.27 1.27)) hide))
  (property "Price" "$1.1231" (at 49.53 92.71 0) (effects (font (size 1.27 1.27)) hide)) (pin "1") (pin "10") (pin "11") (pin "12") (pin "13") (pin "14") (pin "15") (pin "16") (pin "17") (pin "18") (pin "19") (pin "2") (pin "20") (pin "3") (pin "4") (pin "5") (pin "6") (pin "7") (pin "8") (pin "9"))

 (symbol (lib_id "Device:C_Small") (at 102.87 81.28 0) (unit 1) (in_bom yes) (on_board yes) (dnp no)
  (property "Reference" "C1" (at 99.06 78.74 0) (effects (font (size 1.27 1.27)) (justify left)))
  (property "Value" "0.1uF" (at 96.52 83.82 0) (effects (font (size 1.27 1.27)) (justify left)))
  (property "Footprint" "Capacitor_SMD:C_0805_2012Metric" (at 102.87 81.28 0) (effects (font (size 1.27 1.27)) hide))
  (property "Datasheet" "~" (at 102.87 81.28 0) (effects (font (size 1.27 1.27)) hide))
  (property "Mfr.Part #" "CL21F104ZBCNNNC" (at 102.87 81.28 0) (effects (font (size 1.27 1.27)) hide))
  (property "Vendor" "LSCS" (at 102.87 81.28 0) (effects (font (size 1.27 1.27)) hide))
  (property "Price" "$0.0099" (at 102.87 81.28 0) (effects (font (size 1.27 1.27)) hide)) (pin "1") (pin "2"))

 (symbol (lib_id "Device:C_Small") (at 88.9 87.63 0) (unit 1) (in_bom yes) (on_board yes) (dnp no)
  (property "Reference" "C2" (at 91.2368 86.4616 0) (effects (font (size 1.27 1.27)) (justify left)))
  (property "Value" "3.3uF" (at 91.2368 88.773 0) (effects (font (size 1.27 1.27)) (justify left)))
  (property "Footprint" "Capacitor_SMD:C_0805_2012Metric" (at 88.9 87.63 0) (effects (font (size 1.27 1.27)) hide))
  (property "Datasheet" "~" (at 88.9 87.63 0) (effects (font (size 1.27 1.27)) hide))
  (property "Mfr.Part #" "0805X335K250CT" (at 88.9 87.63 0) (effects (font (size 1.27 1.27)) hide))
  (property "Vendor" "LSCS" (at 88.9 87.63 0) (effects (font (size 1.27 1.27)) hide))
  (property "Price" "$0.031592" (at 88.9 87.63 0) (effects (font (size 1.27 1.27)) hide)) (pin "1") (pin "2"))

 (symbol (lib_id "power:VBUS") (at 44.45 27.94 0) (unit 1) (in_bom yes) (on_board yes) (dnp no)
  (property "Reference" "#PWR0103" (at 44.45 31.75 0) (effects (font (size 1.27 1.27)) hide))
  (property "Value" "VBUS" (at 44.831 23.5458 0) (effects (font (size 1.27 1.27))))
  (property "Footprint" "" (at 44.45 27.94 0) (effects (font (size 1.27 1.27)) hide))
  (property "Datasheet" "" (at 44.45 27.94 0) (effects (font (size 1.27 1.27)) hide)) (pin "1"))

 (symbol (lib_id "power:VBUS") (at 154.94 74.93 0) (unit 1) (in_bom yes) (on_board yes) (dnp no)
  (property "Reference" "#PWR0105" (at 154.94 78.74 0) (effects (font (size 1.27 1.27)) hide))
  (property "Value" "VBUS" (at 155.321 70.5358 0) (effects (font (size 1.27 1.27))))
  (property "Footprint" "" (at 154.94 74.93 0) (effects (font (size 1.27 1.27)) hide))
  (property "Datasheet" "" (at 154.94 74.93 0) (effects (font (size 1.27 1.27)) hide)) (pin "1"))

 (symbol (lib_id "power:+3V3") (at 116.84 74.93 0) (unit 1) (in_bom yes) (on_board yes) (dnp no)
  (property "Reference" "#PWR0106" (at 116.84 78.74 0) (effects (font (size 1.27 1.27)) hide))
  (property "Value" "+3V3" (at 116.84 69.85 0) (effects (font (size 1.27 1.27))))
  (property "Footprint" "" (at 116.84 74.93 0) (effects (font (size 1.27 1.27)) hide))
  (property "Datasheet" "" (at 116.84 74.93 0) (effects (font (size 1.27 1.27)) hide)) (pin "1"))

 (symbol (lib_id "power:GND") (at 88.9 95.25 0) (unit 1) (in_bom yes) (on_board yes) (dnp no)
  (property "Reference" "#PWR0107" (at 88.9 101.6 0) (effects (font (size 1.27 1.27)) hide))
  (property "Value" "GND" (at 89.027 99.6442 0) (effects (font (size 1.27 1.27))))
  (property "Footprint" "" (at 88.9 95.25 0) (effects (font (size 1.27 1.27)) hide))
  (property "Datasheet" "" (at 88.9 95.25 0) (effects (font (size 1.27 1.27)) hide)) (pin "1"))

 (sheet_instances (path "" (page "1"))))
